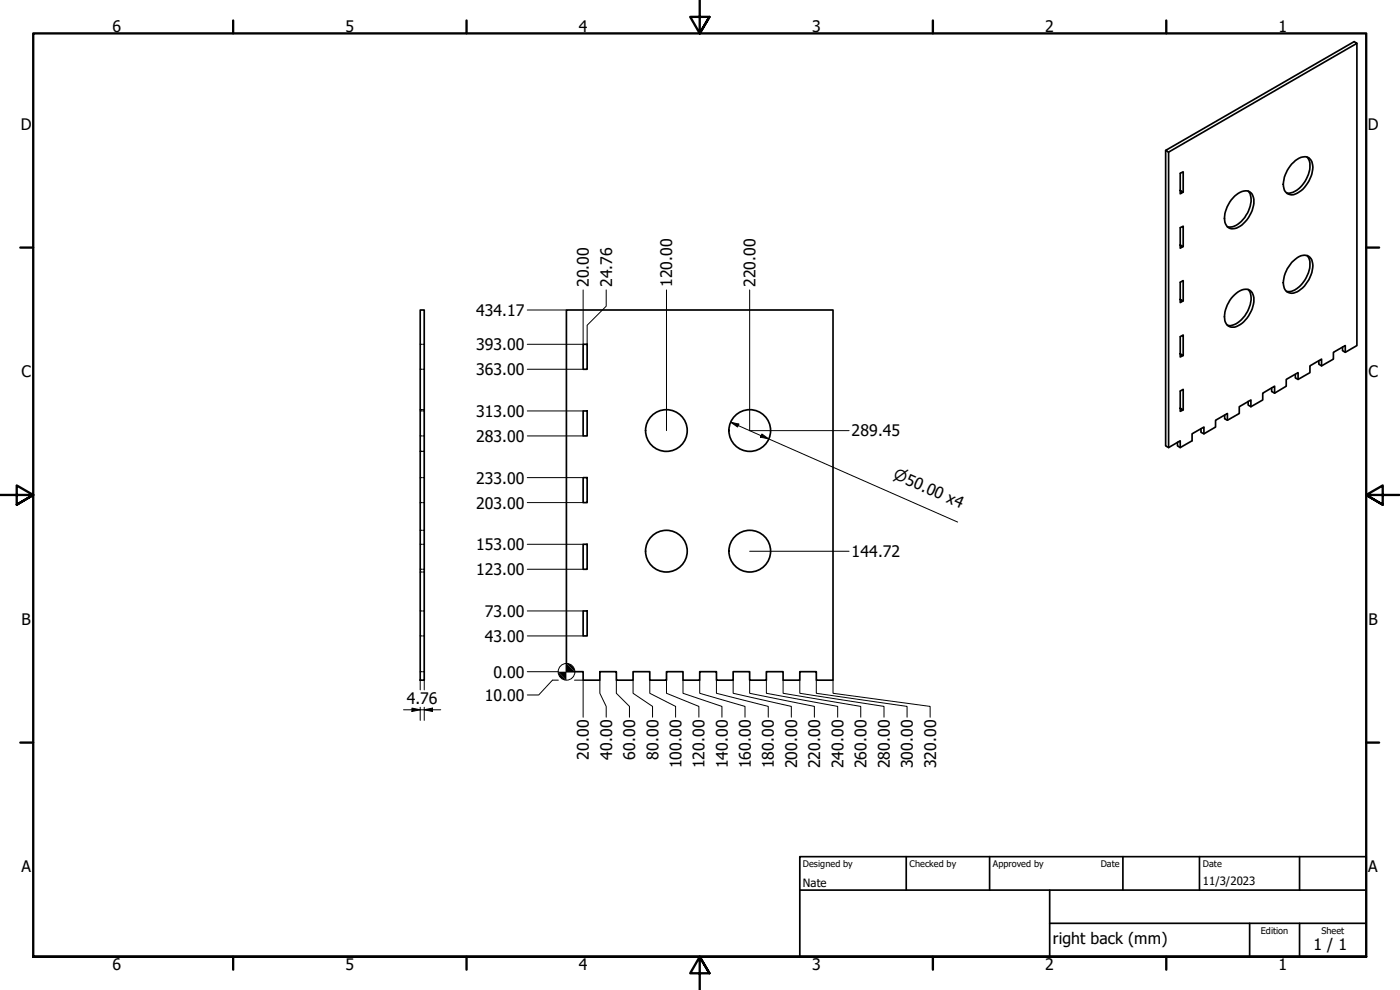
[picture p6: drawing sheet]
<svg xmlns="http://www.w3.org/2000/svg" width="420mm" height="297mm" viewBox="0 0 420 297" stroke-linecap="round" stroke-linejoin="round" font-family="sans-serif">
<!-- layer: Visible (ISO) -->
<g fill="none" stroke="#000" stroke-width=".51">
<path d="M407.2 13v90.7l-3.5 2-.8-.5v-1.1M349.8 45.1v88.7l.9 .5 3.5-2v2M350.7 45.6l56.5-32.6-.8-.5-56.6 32.6 .9 .5v88.7M354.2 57.1l.9 .5-.9 .6v-6.2l.9-.5v6.1M370.5 58.9a3.7 3.7 0 0 1 5-1 5.9 5.9 0 0 1-.4 6.7 6.6 6.6 0 0 1-5.6 4 3.4 3.4 0 0 1-1.9-4.5 11.3 11.3 0 0 1 2.9-5.2zM374.6 57.3a5.5 5.5 0 0 1 .1 5.9 7.2 7.2 0 0 1-5.8 4.9h-.5M387.7 49.2a4.9 4.9 0 0 1 4.7-2 4 4 0 0 1 1.3 5 8.5 8.5 0 0 1-6 6.3 2.87 2.87 0 0 1-2.5-3.8 10.7 10.7 0 0 1 2.5-5.5zM392.2 47.1a5.8 5.8 0 0 1-.2 6.6 7 7 0 0 1-5.5 4.3l-.4-.2M354.2 73.5l.9 .5-.9 .5v-6.2l.9-.4v6.1M387.7 78.7a4.9 4.9 0 0 1 4.7-2 4 4 0 0 1 1.3 5.1 8.2 8.2 0 0 1-6 6.2 2.87 2.87 0 0 1-2.5-3.8 10.7 10.7 0 0 1 2.5-5.5zM392.2 76.7a5.7 5.7 0 0 1-.2 6.5 7 7 0 0 1-5.5 4.3l-.4-.1M126.1 93h1.2v111.1h-1.2z"/>
<path d="M170 93h80v111.1h-5v-2.6h-5v2.6h-5v-2.6h-5v2.6h-5v-2.6h-5v2.6h-5v-2.6h-5v2.6h-5v-2.6h-5v2.6h-5v-2.6h-5v2.6h-5v-2.6h-5v2.6h-5v-2.6h-5zM354.2 89.8l.9 .5-.9 .5v-6.1l.9-.5v6.1M370 88.9a4.3 4.3 0 0 1 5.1-1.8 4.7 4.7 0 0 1 .7 5.6 7.8 7.8 0 0 1-5.8 5.5 2.58 2.58 0 0 1-2.5-3.2 10 10 0 0 1 2.5-6.1zM374.6 86.9a5.5 5.5 0 0 1 .1 5.9 7.5 7.5 0 0 1-5.8 4.9l-.5-.1M175 103.3h1.2v7.5h-1.2zM354.2 106.2l.9 .5-.9 .4v-6.1l.9-.5v6.2M382.5 118v-2.1l-3.5 2.1v2l-3.6 2-.8-.5v-1.1M389.6 113.8v-2l-3.6 2v2.1l-3.5 2.1-.9-.5v-1.1M396.6 109.8v-2.1l-3.5 2.1v2l-3.5 2-.9-.4v-1.1M403.7 105.7v-2l-3.5 2v2l-3.6 2.1-.8-.5v-1M175 123.3h1.2v7.5h-1.2zM354.2 122.5l.9 .5-.9 .4v-6.1l.9-.5v6.2"/>
<path d="M361.3 130.2v-2.1l-3.5 2.1v2.1l-3.6 2-.8-.5v-1.1M368.4 126.1v-2l-3.6 2v2l-3.5 2.1-.9-.5v-1.1M375.4 122v-2l-3.5 2v2.1l-3.5 2-.9-.4v-1.1M175 143.3h1.2v7.5h-1.2zM175 163.3h1.2v7.5h-1.2zM175 183.3h1.2v7.5h-1.2z"/>
<circle cx="200" cy="129.2" r="6.3"/>
<circle cx="225" cy="129.2" r="6.3"/>
<circle cx="200" cy="165.4" r="6.3"/>
<circle cx="225" cy="165.4" r="6.3"/>
</g>
<!-- layer: Hidden (ISO) -->
<g fill="none" stroke="#000" stroke-width=".38">
<path d="M126.1 110.8h.4M126.1 103.3h.4M126.9 110.8h.4M126.9 103.3h.4M126.1 130.8h.4M126.1 123.3h.4M126.1 135.4h.4M126.1 122.9h.4M126.9 130.8h.4M126.9 123.3h.4M126.9 135.4h.4M126.9 122.9h.4"/>
<path d="M126.1 150.8h.4M126.1 143.3h.4M126.1 159.1h.4M126.9 150.8h.4M126.9 143.3h.4M126.9 159.1h.4M126.1 170.8h.4M126.1 163.3h.4M126.1 171.6h.4M126.9 170.8h.4M126.9 163.3h.4M126.9 171.6h.4"/>
<path d="M126.1 190.8h.4M126.1 183.3h.4M126.9 190.8h.4M126.9 183.3h.4M126.1 201.5h.4M126.9 201.5h.4"/>
</g>
<!-- layer: Border (ISO) -->
<g fill="none" stroke="#000" stroke-width=".7">
<path d="M70 6.1v3.9M140 6.1v3.9M210 0v10l-2.9-4.9h5.8l-2.9 4.9 2.9-4.9M280 6.1v3.9M350 6.1v3.9M6.1 74.3h3.9M410 74.3h3.9M0 148.5h10l-5-2.8v5.7l5-2.9-5 2.9M420 148.5h-10l5-2.8v5.7l-5-2.9 5 2.9M6.1 222.8h3.9M410 222.8h3.9M10 287.1v-277.1h400v277.1h-400h400"/>
<path d="M70 287.1v3.8M140 287.1v3.8M212.9 292l-2.9-4.9 2.9 4.9h-5.8l2.9-4.9v9.9M280 287.1v3.8M350 287.1v3.8"/>
</g>
<!-- layer: Title (ISO) -->
<path d="M240 257h170v30.1h-170zM272 257v10.1M297 257v10.1M337 257v10.1M360 257v10.1M390 257v10.1M240 267.1h170M315 277h95M315 267.1v20M375 277v10.1M390 277v10.1" fill="none" stroke="#000" stroke-width=".51"/>
<!-- layer: Dimension (ISO) -->
<g fill="none" stroke="#000" stroke-width=".3">
<path d="M158.2 93h11.8M175 87v16.3h-16.8M181.9 87v4.9l-5.7 5.7v5.7M200 87v42.2M225 87v42.2h29.8M158.2 110.8h16.8M158.2 130.8h16.8M158.2 123.3h16.8M219.3 126.7l2.4 .5-.3 .9zM219.3 126.7l68.1 29.9M228.7 130.2l2 1.5-2.5-.5zM158.2 150.8h16.8"/>
<path d="M158.2 143.3h16.8M158.2 170.8h16.8M158.2 163.3h16.8M225 165.4h29.8M158.2 190.8h16.8M158.2 183.3h16.8M121.1 213h11.2M123.6 212.5l2.5 .5-2.5 .5zM126.1 204.1v2.9M126.1 212.2v3.9M127.3 213l2.5-.5v1zM127.3 204.1v2.9"/>
<path d="M127.3 212.2v3.9M158.2 201.5h9.4M167.6 204.1h-1.8l-4.1 4.4h-3.5M172.4 204.1h2.6v11.1M180 204.1v3.9l1.9 3.9v3.3M185 204.1v3.9l3.9 3.9v3.3M190 204.1v3.9l5.8 3.9v3.3M195 204.1v3.9l7.8 3.9v3.3M200 204.1v3.9l9.7 3.9v3.3M205 204.1v3.9l11.7 3.9v3.3M210 204.1v3.9l13.6 3.9v3.3M215 204.1v3.9l15.6 3.9v3.3"/>
<path d="M220 204.1v3.9l17.5 3.9v3.3M225 204.1v3.9l19.4 3.9v3.3M230 204.1v3.9l21.4 3.9v3.3M235 204.1v3.9l23.3 3.9v3.3M240 204.1v3.9l25.3 3.9v3.3M245 204.1v3.9l27.2 3.9v3.3M250 204.1v3.9l29.1 3.9v3.3"/>
<circle cx="170" cy="201.6" r="2.51"/>
</g>
<g fill="#000">
<path d="M219.3 126.7l2.4 .5-.3 .9z" fill-rule="evenodd"/>
<path d="M228.7 130.2l2 1.5-2.5-.5z" fill-rule="evenodd"/>
<path d="M123.6 212.5l2.5 .5-2.5 .5z" fill-rule="evenodd"/>
<path d="M127.3 213l2.5-.5v1z" fill-rule="evenodd"/>
<path d="M167.5 201.5l2.5 2.6a2.49 2.49 0 0 1-2.5-2.6z" fill-rule="evenodd"/>
<path d="M170 199.1v5l-2.5-2.6h5z" fill-rule="evenodd"/>
<path d="M170 199.1a2.61 2.61 0 0 1 2.5 2.4z" fill-rule="evenodd"/>
</g>
<g font-size="4.8">
<text x="33.7" y="9.6">6</text>
<text x="103.7" y="9.6">5</text>
<text x="173.7" y="9.6">4</text>
<text x="243.7" y="9.6">3</text>
<text x="313.7" y="9.6">2</text>
<text x="383.7" y="9.6">1</text>
<text x="6.2" y="38.9">D</text>
<text x="410.5" y="38.9">D</text>
<text x="176.7" y="86.2" transform="rotate(-90 176.7 86.2)">20.00</text>
<text x="183.7" y="86.2" transform="rotate(-90 183.7 86.2)">24.76</text>
<text x="201.7" y="86.2" transform="rotate(-90 201.7 86.2)">120.00</text>
<text x="226.8" y="86.2" transform="rotate(-90 226.8 86.2)">220.00</text>
<text x="142.9" y="94.8">434.17</text>
<text x="142.9" y="105.1">393.00</text>
<text x="6.4" y="113.1">C</text>
<text x="142.9" y="112.6">363.00</text>
<text x="410.7" y="113.1">C</text>
<text x="142.9" y="125.1">313.00</text>
<text x="255.6" y="130.9">289.45</text>
<text x="142.9" y="132.6">283.00</text>
<text x="142.9" y="145.1">233.00</text>
<text x="142.9" y="152.6">203.00</text>
<text x="142.9" y="165.1">153.00</text>
<text x="255.6" y="167.2">144.72</text>
<text x="142.9" y="172.6">123.00</text>
<text x="145.5" y="185.1">73.00</text>
<text x="6.4" y="187.4">B</text>
<text x="410.7" y="187.4">B</text>
<text x="145.5" y="192.6">43.00</text>
<text x="148.1" y="203.3">0.00</text>
<text x="122" y="211.4">4.76</text>
<text x="145.5" y="210.2">10.00</text>
<text x="176.7" y="227.9" transform="rotate(-90 176.7 227.9)">20.00</text>
<text x="183.7" y="227.9" transform="rotate(-90 183.7 227.9)">40.00</text>
<text x="190.6" y="227.9" transform="rotate(-90 190.6 227.9)">60.00</text>
<text x="197.6" y="227.9" transform="rotate(-90 197.6 227.9)">80.00</text>
<text x="204.5" y="230.5" transform="rotate(-90 204.5 230.5)">100.00</text>
<text x="211.5" y="230.5" transform="rotate(-90 211.5 230.5)">120.00</text>
<text x="218.4" y="230.5" transform="rotate(-90 218.4 230.5)">140.00</text>
<text x="225.4" y="230.5" transform="rotate(-90 225.4 230.5)">160.00</text>
<text x="232.3" y="230.5" transform="rotate(-90 232.3 230.5)">180.00</text>
<text x="239.3" y="230.5" transform="rotate(-90 239.3 230.5)">200.00</text>
<text x="246.2" y="230.5" transform="rotate(-90 246.2 230.5)">220.00</text>
<text x="253.1" y="230.5" transform="rotate(-90 253.1 230.5)">240.00</text>
<text x="260.1" y="230.5" transform="rotate(-90 260.1 230.5)">260.00</text>
<text x="267" y="230.5" transform="rotate(-90 267 230.5)">280.00</text>
<text x="274" y="230.5" transform="rotate(-90 274 230.5)">300.00</text>
<text x="280.9" y="230.5" transform="rotate(-90 280.9 230.5)">320.00</text>
<text x="6.4" y="261.7">A</text>
<text x="410.7" y="261.7">A</text>
<text x="316" y="283.4">right back (mm)</text>
<text x="394.2" y="285">1 / 1</text>
<text x="33.7" y="290.9">6</text>
<text x="103.7" y="290.9">5</text>
<text x="173.7" y="290.9">4</text>
<text x="243.7" y="290.9">3</text>
<text x="313.7" y="290.9">2</text>
<text x="383.7" y="290.9">1</text>
</g>
<text font-size="4.6" x="267.8" y="143.5" transform="rotate(24 267.8 143.5)">⌀50.00 x4</text>
<g font-size="3.4">
<text x="241" y="266">Nate</text>
<text x="361" y="265.5">11/3/2023</text>
</g>
<g font-size="2.7">
<text x="241" y="260.1">Designed by</text>
<text x="273" y="260.1">Checked by</text>
<text x="298" y="260.1">Approved by</text>
<text x="330.3" y="260">Date</text>
<text x="361" y="260">Date</text>
<text x="378.4" y="280.1">Edition</text>
<text x="396.6" y="280.1">Sheet</text>
</g>
</svg>
